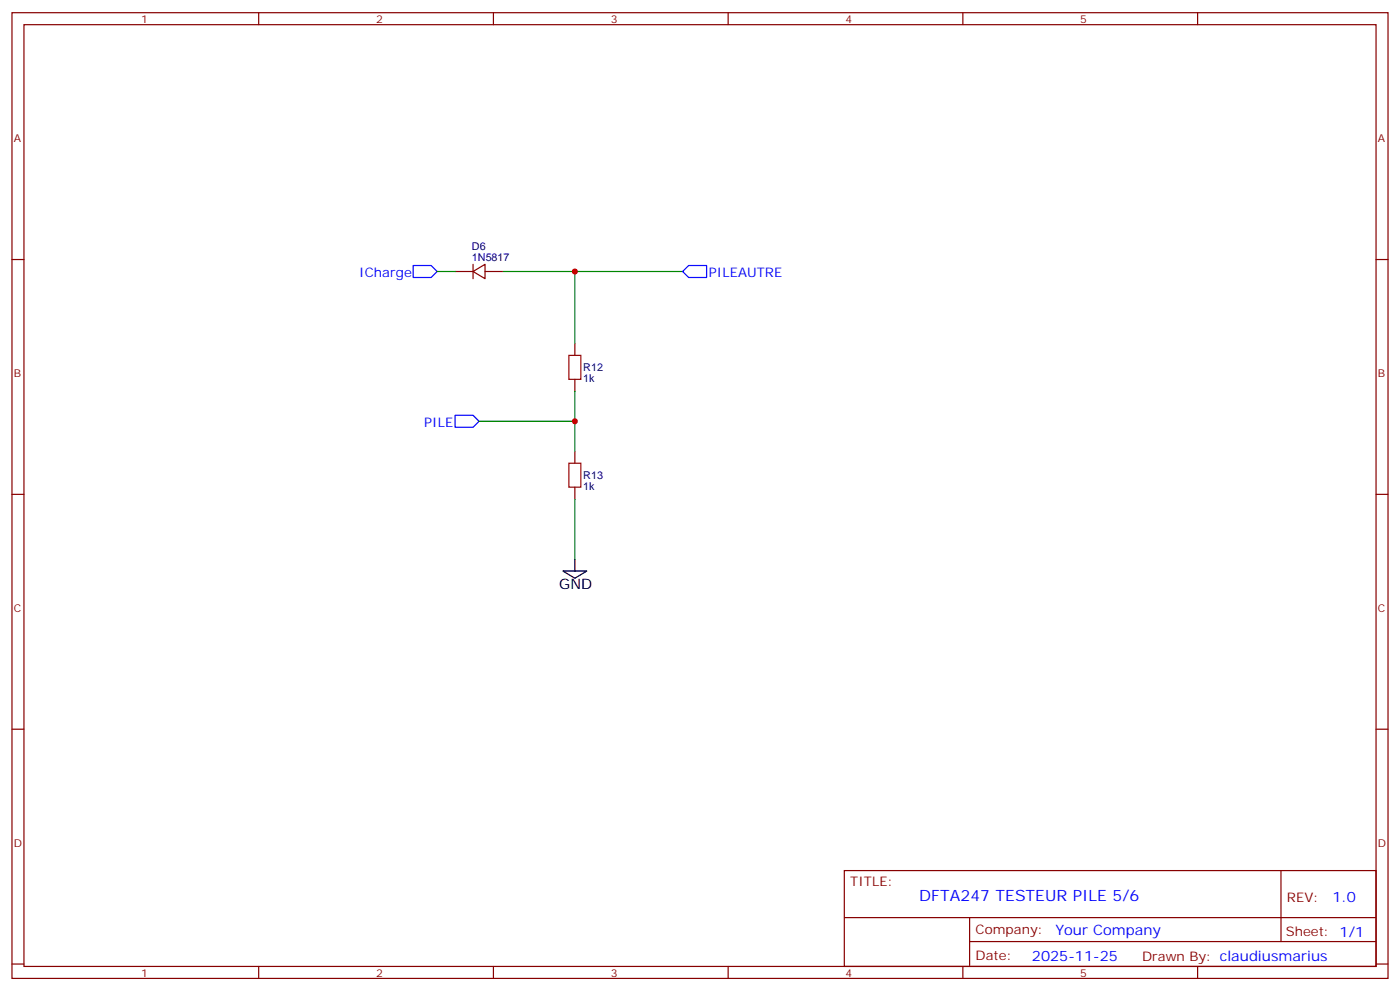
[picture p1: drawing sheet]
<svg xmlns="http://www.w3.org/2000/svg" width="412mm" height="292mm" viewBox="0 0 412 292" stroke-linecap="round" stroke-linejoin="round" font-family="sans-serif">
<g fill="none" stroke="#870000" stroke-width=".35">
<path d="M3.5 3.7h405.4v284.4h-405.4zM7.1 7.3h398.2v277.3h-398.2zM76.2 3.7v3.6M145.3 3.7v3.6M214.5 3.7v3.6M283.6 3.7v3.6M352.8 3.7v3.6M3.5 76.4h3.6M134.1 79.9h5.2M139.3 79.9l3.6-2.1v4.3zM139.3 77.8v4.3M142.9 79.9h5.3"/>
<path d="M405.3 76.4h3.6M169.3 101.1v3.5M169.3 111.7v3.5M169.3 132.9v3.5M3.5 145.6h3.6M169.3 143.4v3.6M405.3 145.6h3.6M3.5 214.7h3.6M405.3 214.7h3.6M248.7 256.3h156.6v28.3h-156.6zM377.3 256.4v20.8M248.7 270.2h156.5"/>
<path d="M285.6 277.2h119.6M285.6 270.2v14.1M3.5 283.8h3.6M76.2 284.6v3.5M145.3 284.6v3.5M214.5 284.6v3.5M283.6 284.6v3.5M352.8 284.6v3.5M405.3 283.8h3.6"/>
</g>
<path d="M167.6 104.6h3.5v7.1h-3.5zM167.6 136.4h3.5v7h-3.5z" fill="none" stroke="#a10000" stroke-width=".35"/>
<path d="M128.8 79.9h5.3M148.2 79.9h21.1v21.2M169.3 79.9h31.8M169.3 115.2v17.7M141.1 124h28.2M169.3 147v17.6" fill="none" stroke="#008700" stroke-width=".35"/>
<path d="M165.8 168.1h7.1l-3.6 2.2zM169.3 164.6v3.5" fill="none" stroke="#000" stroke-width=".35"/>
<path d="M121.7 78.2h5.3l1.8 1.7-1.8 1.8h-5.3zM201.1 79.9l1.7-1.7h5.3v3.5h-5.3zM134.1 122.3h5.2l1.8 1.7-1.8 1.8h-5.2z" fill="none" stroke="#00f" stroke-width=".35"/>
<g fill="#c00">
<circle cx="169.3" cy="79.9" r=".88"/>
<circle cx="169.3" cy="124" r=".88"/>
</g>
<text font-size="4.6" fill="#00f" x="270.8" y="265.4">DFTA247 TESTEUR PILE 5/6</text>
<text font-size="4.2" x="164.7" y="173.4">GND</text>
<g font-size="4.2" fill="#00f">
<text x="392.5" y="265.6">1.0</text>
<text x="310.9" y="275.2">Your Company</text>
<text x="304" y="283">2025-11-25</text>
</g>
<g font-size="3.9" fill="#00f">
<text x="105.8" y="81.5">ICharge</text>
<text x="208.8" y="81.6">PILEAUTRE</text>
<text x="125" y="125.7">PILE</text>
</g>
<g font-size="3.9" fill="#800">
<text x="250.5" y="260.9">TITLE:</text>
<text x="379.1" y="265.6">REV:</text>
<text x="287.4" y="275.1">Company:</text>
<text x="378.7" y="275.7">Sheet: 1/1</text>
<text x="287.4" y="282.8">Date:</text>
<text x="336.4" y="282.9">Drawn By: claudiusmarius</text>
</g>
<g font-size="3.2" fill="#800">
<text x="41.6" y="6.7">1</text>
<text x="110.8" y="6.7">2</text>
<text x="179.9" y="6.7">3</text>
<text x="249.1" y="6.7">4</text>
<text x="318.2" y="6.7">5</text>
<text x="4.1" y="41.8">A</text>
<text x="405.9" y="41.8">A</text>
<text x="4.1" y="111">B</text>
<text x="405.9" y="111">B</text>
<text x="4.1" y="180.1">C</text>
<text x="405.9" y="180.1">C</text>
<text x="4.1" y="249.3">D</text>
<text x="405.9" y="249.3">D</text>
<text x="41.6" y="287.5">1</text>
<text x="110.8" y="287.5">2</text>
<text x="179.9" y="287.5">3</text>
<text x="249.1" y="287.5">4</text>
<text x="318.2" y="287.5">5</text>
</g>
<g font-size="3.2" fill="#000080">
<text x="139" y="76.8">1N5817</text>
<text x="139" y="73.6">D6</text>
<text x="171.8" y="112.5">1k</text>
<text x="171.8" y="109.3">R12</text>
<text x="171.8" y="141.1">R13</text>
<text x="171.8" y="144.2">1k</text>
</g>
</svg>
